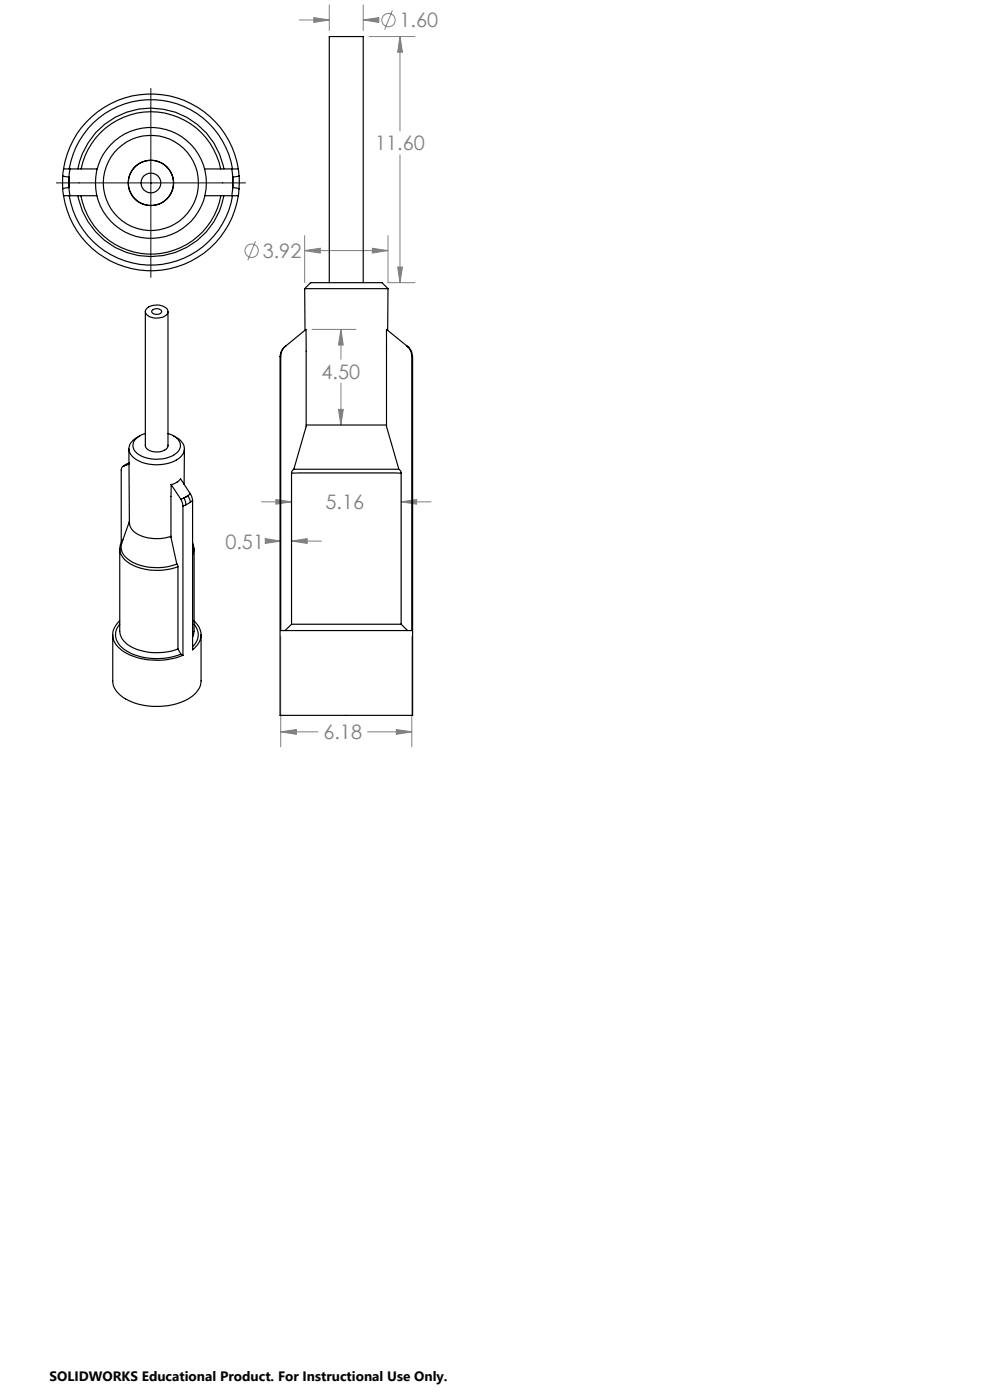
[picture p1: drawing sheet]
<svg xmlns="http://www.w3.org/2000/svg" width="210mm" height="297mm" viewBox="0 0 210 297" stroke-linecap="round" stroke-linejoin="round" font-family="sans-serif">
<g fill="none" stroke="#808080" stroke-width=".21">
<path d="M63.5 4.2h6.3M66.6 3.7l3.2 .5-3.2 .6zM69.8 1.1v5.4M77 4.2l3.4-.5v1.1zM77 1.1v5.4M77 4.2h1.8M78.3 7.8h9.7M83.2 2.3l-1.6 4M84.8 7.8l.6 3.3h-1.1zM84.8 7.8v20M84.8 32.8v27.2M54.2 51.2l-1.6 4"/>
<path d="M64.6 53.2h.1M64.6 53.2l3.3-.5v1zM64.6 50v10M64.6 53.2h17.7M79 52.7l3.3 .5-3.3 .5zM82.3 50v10h5.7M84.3 56.7h1.1l-.6 3.3zM66.2 69.9h9.3M72.3 69.9l.5 3.3h-1zM72.3 69.9v6.3M71.8 86.9h1l-.5 3.3zM72.3 81.3v8.9"/>
<path d="M55.5 106.5h6.3M56.3 114.3l3.2 .5-3.2 .5zM57.2 114.8h2.3M58.5 106l3.3 .5-3.3 .5zM61.8 114.8h6.4M61.8 114.8l3.4-.5v1zM85.1 106.5l3.3-.5v1zM85.1 106.5h6.3M59.5 135v23.4M87.3 135v23.4M59.5 155.3h7.9M59.5 155.3l3.4-.5v1z"/>
<path d="M78 155.3h9.3M84.1 154.8l3.2 .5-3.2 .5z"/>
<circle cx="82.4" cy="4.3" r="1.41"/>
<circle cx="53.4" cy="53.2" r="1.41"/>
</g>
<path d="M32 18.8v40M12 38.8h40.1" fill="none" stroke="#000" stroke-width=".21"/>
<path d="M84.8 7.8l.6 3.3h-1.1zM84.3 56.7h1.1l-.6 3.3zM66.6 3.7l3.2 .5-3.2 .6zM77 4.2l3.4-.5v1.1zM79 52.7l3.3 .5-3.3 .5zM64.6 53.2l3.3-.5v1zM58.5 106l3.3 .5-3.3 .5zM85.1 106.5l3.3-.5v1zM59.5 155.3l3.4-.5v1zM84.1 154.8l3.2 .5-3.2 .5zM56.3 114.3l3.2 .5-3.2 .5zM61.8 114.8l3.4-.5v1zM72.3 69.9l.5 3.3h-1zM71.8 86.9h1l-.5 3.3z" fill="#808080"/>
<g fill="none" stroke="#000" stroke-width=".25">
<path d="M13.3 37.3l1.3 .3M13.3 37.3v2.8M13.5 35.8l-.2 1.5M13.5 35.8h1.4M13.5 35.8a18.8 18.8 0 0 1 18.5-15.9 18.8 18.8 0 0 1 18.6 15.9M14.6 39.8l.3 1.7M14.6 39.8l-1.3 .3M14.6 37.6v2.2M14.7 35.8a17.6 17.6 0 0 1 17.3-14.7 17.6 17.6 0 0 1 17.3 14.7M14.9 35.8l-.3 1.8M14.9 35.8h5.7M16.5 35.8a15.7 15.7 0 0 1 15.5-12.9 15.7 15.7 0 0 1 15.5 12.9"/>
<path d="M17.2 35.8a15.1 15.1 0 0 1 14.8-12.1 15.1 15.1 0 0 1 14.8 12.1M43.4 35.8h5.8M49.2 35.8l.2 1.8M49.2 35.8h1.4M49.4 39.8l-.2 1.7M49.4 39.8l1.3 .3M49.4 37.6v2.2M50.6 35.8l.1 1.5M50.7 37.3l-1.3 .3M50.7 37.3v2.8M13.3 40.1l.2 1.4M13.5 41.5h1.4"/>
<path d="M13.5 41.5a18.8 18.8 0 0 0 18.5 15.9 18.8 18.8 0 0 0 18.6-15.9M14.7 41.5a17.5 17.5 0 0 0 17.3 14.7 17.5 17.5 0 0 0 17.3-14.7M14.9 41.5h5.7M16.5 41.5a15.7 15.7 0 0 0 15.5 12.9 15.7 15.7 0 0 0 15.5-12.9M17.1 41.5a15.1 15.1 0 0 0 14.9 12.4 15.1 15.1 0 0 0 14.8-12.4M43.5 41.5h5.7M49.2 41.5h1.4M50.7 40.1l-.1 1.4M69.9 60v-52.2h7.1v52.2M30.8 66.1v28.5M31.1 65.5a3.2 3.2 0 0 1 4.4 .1 1.23 1.23 0 0 1-1 1.7 3.2 3.2 0 0 1-3.6-.9l-.1-.4zM32.3 65.8a1.29 1.29 0 0 1 2 .3 1.23 1.23 0 0 1-2.1 0z"/>
<path d="M35.6 66.1v28.5M59.4 75.6v76.2h28.1v-76.2M59.5 75.6h-.1M59.5 75.6v58.2h27.8v-58.2M60.6 73.4l4.3-3.5v20.6l-2.6 9.1M60.6 73.4a2.82 2.82 0 0 0-1.1 2.2M60.6 73.4h-.1a2.7 2.7 0 0 0-1.1 2.2M64.6 61.2l1.3-1.2h15.1l1.3 1.2M64.6 61.2h17.7M64.6 61.2l.1 8.9M82.3 61.2l-.1 8.9M86.3 73.4l-4.3-3.5v20.6l2.6 9.1"/>
<path d="M86.3 73.4l.9 1.2 .1 1M86.3 73.4l.2 .2M86.5 73.6a2.54 2.54 0 0 1 1 2M86.5 73.6h.1M87.3 75.6h.2M26.2 98.9l-.3 .2-.2 .5v15.5M26.7 98.6l-.7 .4M26.7 98.6l-.5 .3M26.7 98.6l.7-.4zM27.3 95.2l.1 15.7a3.5 3.5 0 0 0 2.9 2.9 9.7 9.7 0 0 0 6 0M27.4 98.5l-1.2 .4M29.7 92.5a3.3 3.3 0 0 0-2.3 3 4.2 4.2 0 0 0 3.5 2.8 8.2 8.2 0 0 0 7.6-1.6 2.43 2.43 0 0 0-1.1-3.9l-.6-.3"/>
<path d="M30.8 92a3.1 3.1 0 0 0-2.6 2.6 3.5 3.5 0 0 0 3.2 2.6 6.5 6.5 0 0 0 6.6-1.8 2.28 2.28 0 0 0-1.4-3.1l-1-.3M30.8 94.4a1.9 1.9 0 0 0 2.3 1.5 2.48 2.48 0 0 0 2.5-1.3v-.2M39.1 95.2v7.6M62.3 99.6h22.3M62.3 99.6l-.4 .4-.1 .4M64.9 90.2h17.1M84.6 99.6l.3 .3 .2 .5M25.4 116.4v17.5a5.1 5.1 0 0 0 4.4 4.1 13.1 13.1 0 0 0 7.9-.3M25.4 116.4a4.4 4.4 0 0 0 3.3 3.8 12.9 12.9 0 0 0 9 0M26.1 114.5l-.5 .7-.2 1.2M27.4 110.6l-1.6 4.6a3.2 3.2 0 0 0 1.9 3.8 11.8 11.8 0 0 0 9.8 .7M36.3 102.8l.9-.3 1.1-.9 2.1 3.1"/>
<path d="M36.3 102.8v11.2l1.2 5.7M36.3 102.8l2 3.1M37.5 119.7l.2 .5M38.3 105.9l.5 1.4M38.8 107.3v31.7M39 105.7l-.7 .2M39 105.7l.3 .7 .1 .7M39.4 107.1l-.6 .2M39.8 105.2l-.8 .5M39.8 105.2l.5 .8 .1 .6M40.4 106.6l-1 .5M40.4 104.7l-.6 .5"/>
<path d="M40.4 104.7l.5 1.5M40.9 115.1l.2 1.5M40.9 106.2v31.7a3.7 3.7 0 0 0 .3-6.2M40.9 106.2l-.5 .4M40.9 117.7l.2-1.2 .1 17.4-.3 1.3M61.8 100.4h23.3M61.8 100.4v32M85.1 100.4v32M23.9 134.7v9.8a4.8 4.8 0 0 0 3.3 4.1 14.3 14.3 0 0 0 13.6-.9 4.1 4.1 0 0 0 1.9-3.2v-9.8M25.4 131.7a3.7 3.7 0 0 0 .5 6.3 14.4 14.4 0 0 0 12.9 1M25.4 132.4a3.4 3.4 0 0 0 .9 5.3 13.4 13.4 0 0 0 12.1 1.1M37.7 137.7l.7 1.1"/>
<path d="M37.7 120.2v17.5M38.4 138.8l.4 .2M41.2 132.4a3.3 3.3 0 0 1-.3 4.8M61.8 132.4h23.3M61.8 132.4l-1.3 1.4M85.1 132.4l1.4 1.4"/>
<circle cx="32" cy="38.8" r="10.1"/>
<circle cx="32" cy="38.8" r="4.8"/>
<circle cx="32" cy="38.8" r="11.8"/>
<circle cx="32" cy="38.8" r="2.1"/>
</g>
<g font-size="4.2" fill="#808080">
<text x="84.8" y="5.8">1.60</text>
<text x="79.6" y="31.9">11.60</text>
<text x="55.7" y="54.7">3.92</text>
<text x="68.2" y="80.3">4.50</text>
<text x="69" y="108">5.16</text>
<text x="47.8" y="116.4">0.51</text>
<text x="68.6" y="156.9">6.18</text>
</g>
<text font-size="2.9" x="10.5" y="292.9">SOLIDWORKS Educational Product. For Instructional Use Only.</text>
</svg>
